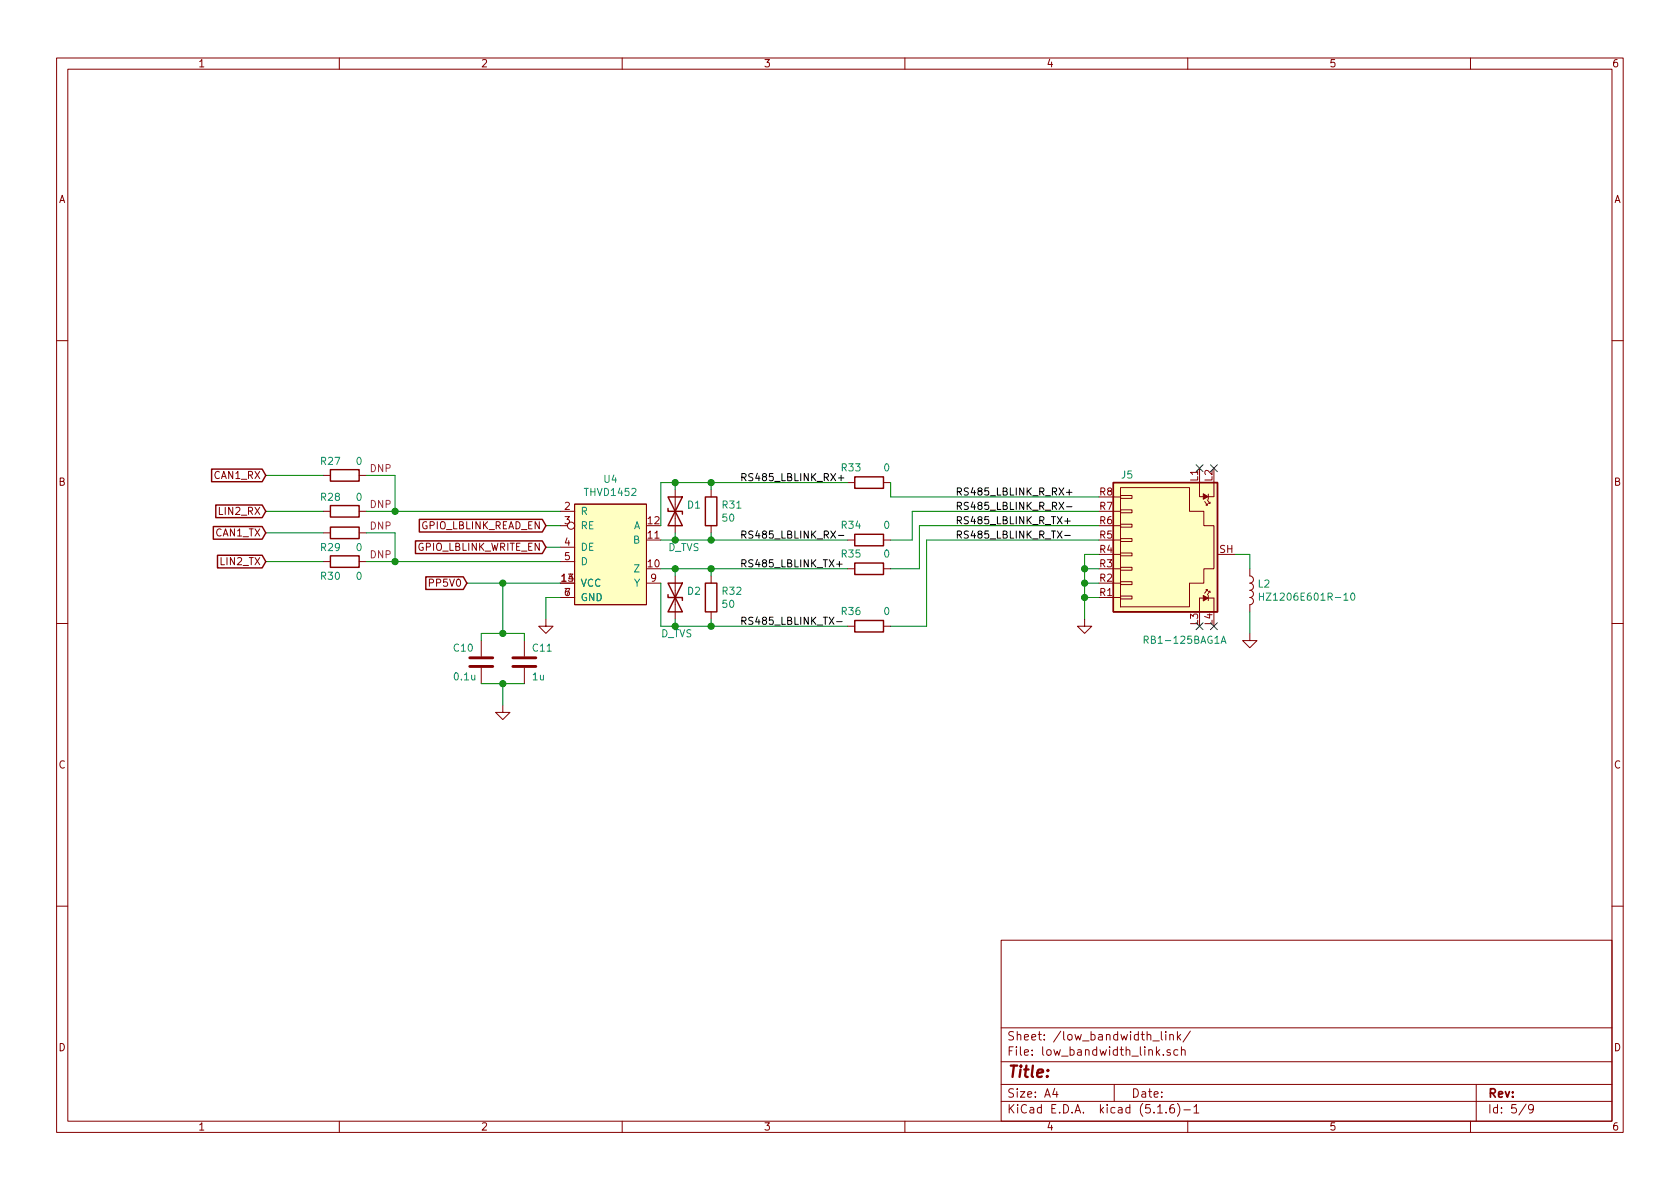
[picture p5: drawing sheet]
<svg xmlns="http://www.w3.org/2000/svg" width="297mm" height="210mm" viewBox="0 0 297 210" stroke-linecap="round" stroke-linejoin="round" font-family="sans-serif">
<g fill="none" stroke="#840000" stroke-width=".18">
<path d="M10 10.3h277v189.9h-277zM12 12.2h273v186.1h-273zM60 10.3v1.9M110 10.3v1.9M160 10.3v1.9M210 10.3v1.9M260 10.3v1.9M10 60.2h2M285 60.2h2M57.1 99.3h1.3M57.1 94.2h1.3M57.1 90.4h1.3"/>
<path d="M57.1 84.1h1.3M63.5 99.3h1.3M63.5 94.2h1.3M63.5 90.4h1.3M63.5 84.1h1.3M99.1 99.3h2.5M99.1 90.4h2.5M99.1 93h1.2M99.1 96.8h2.5M101.6 89.1h12.7v17.8h-12.7zM119.4 86.6v7.6M125.7 86.6v1.3"/>
<path d="M125.7 93v1.2M149.9 95.5h1.2M149.9 85.3h1.2M156.2 95.5h1.3M156.2 85.3h1.3M196.8 95.5h1.3M196.8 90.4h1.3M196.8 93h1.3M196.8 98h1.3M196.8 87.9h1.3M198.1 97.8h2.1v.5h-2.1zM198.1 95.2h2.1v.6h-2.1z"/>
<path d="M198.1 92.7h2.1v.5h-2.1zM198.1 90.2h2.1v.5h-2.1zM198.1 87.6h2.1v.5h-2.1zM198.1 86.2h12.2v4.2h2.6v2.6h1.7v7.6h-1.7v2.5h-2.6v4.2h-12.2zM212.1 82.8v2.5M212.1 85.4v2.4h.7M213 88.7l.5 .7-.3-.1M213.5 88.4l.4 .6h-.2M213.5 89.1v.2M213.6 87.4v.9M214 88.8l-.1 .2M214.6 85.4v2.4h-.9"/>
<path d="M215.3 98h3.1M10 110.3h2M85.1 113.3v2.8M85.1 118.1v2.8M92.7 113.3v2.8M92.7 118.1v2.8M96.5 109.5v1.2h1.3l-1.3 1.3-1.3-1.3h1.3M99.1 105.7h2.5M114.3 103.1h2.5M119.4 101.8v7.7M125.7 101.8v1.3M125.7 108.2v1.3"/>
<path d="M149.9 110.7h1.2M149.9 100.6h1.2M156.2 110.7h1.3M156.2 100.6h1.3M191.8 109.5v1.2h1.2l-1.2 1.3-1.3-1.3h1.3M196.8 100.6h1.3M196.8 105.7h1.3M196.8 103.1h1.3M198.1 105.4h2.1v.5h-2.1zM198.1 102.9h2.1v.5h-2.1zM198.1 100.3h2.1v.5h-2.1zM212.8 105.8h-.7v2.4"/>
<path d="M213.2 104.3l.3-.1-.5 .7M213.5 104.3v.2M213.6 105.3v.9M213.7 104.6l.2-.1-.4 .7M213.7 105.8h.9v2.4M213.9 104.6l.1 .2M221 112v1.3h1.2l-1.2 1.2-1.3-1.2h1.3M221 100.6v1.2a.63 .63 0 0 1 .6 .7 .63 .63 0 0 1-.6 .6 .63 .63 0 0 1 .6 .7 .63 .63 0 0 1-.6 .6 .63 .63 0 0 1 .6 .6 .63 .63 0 0 1-.6 .7 .63 .63 0 0 1 .6 .6 .63 .63 0 0 1-.6 .6v1.3M285 110.3h2M88.9 124.7v1.3h1.3l-1.3 1.2-1.3-1.2h1.3M10 160.2h2M177 166.3h108v32h-108z"/>
<path d="M285 160.2h2M60 198.3v1.9M110 198.3v1.9M160 198.3v1.9M177 194.8h108M177 191.8h108M177 187.8h108M177 181.8h108M186.5 192.5l-.4 1h1M186.8 193v1M197 191.8v3M203.8 184.1h1.2"/>
<path d="M204.6 186l.5 .6M204.7 196.8h.8M205.1 185.6l-.6 .6M205.3 182.4v1.3l.2 .2M205.7 186.5v.1M206.1 182.4v.2M206.1 182.9v1M206.2 196.7v.1M206.8 183.1l.2-.2 .4 .1 .1 .9M206.8 182.9v1M206.9 185.7a.37 .37 0 0 0-.6 .1l.1 .2 .5 .2 .1 .1-.2 .3-.5-.1M207.5 195.3a.59 .59 0 0 0-.7 .7v.5l.2 .2 .4 .1 .2-.1 .1-.5-.2-.2-.4-.1-.3 .3"/>
<path d="M208.2 195.1a1.71 1.71 0 0 1 0 2.3M208.2 182.4v1.5M208.3 185.7l-.5-.1-.3 .3 .2 .6h.6M208.3 183.4l.5 .5M208.8 182.9l-.6 .6M208.9 185.7h.1a.37 .37 0 0 1 .5 .1v.8M208.9 185.1v1.5M209.3 196.3h1.2M210 198.3v1.9M210.5 182.3l-1.3 2M211.1 195.8l.4-.5v1.5M211.1 196.8h.9"/>
<path d="M260 198.3v1.9M261 191.8v6.5M269.8 195.2l-1.2 2M271.1 196l-.3 .3-.4-.1-.1-.2v-.4l.1-.2 .4-.1 .2 .2a1.19 1.19 0 0 1-.2 1.2l-.4 .1"/>
<circle cx="101" cy="93" r=".63"/>
</g>
<g fill="none" stroke="#840000" stroke-width=".25">
<path d="M37.4 83h9l.6 1.1-.6 1.1h-9zM37.7 93.1h8.7l.6 1.1-.6 1.1h-8.7zM38.2 89.3h8.2l.6 1.1-.6 1.1h-8.2zM38.5 98.2h7.9l.6 1.1-.6 1.1h-7.9zM58.4 98.3h5.1v2h-5.1zM58.4 93.2h5.1v2h-5.1zM58.4 89.4h5.1v2h-5.1zM58.4 83.1h5.1v2h-5.1zM73.5 95.7h22.4l.6 1.1-.6 1.1h-22.4zM74.1 91.8h21.8l.6 1.2-.6 1.1h-21.8zM118.1 89.9v.5h2.5v.5M118.1 87.9l2.5 5.1h-2.5l2.5-5.1z"/>
<path d="M124.7 87.9h2v5.1h-2zM151.1 99.6h5.1v2h-5.1zM151.1 94.5h5.1v2h-5.1zM151.1 84.3h5.1v2.1h-5.1zM196.8 85.3h18.5v22.9h-18.5zM75.3 102h6.6l.6 1.1-.6 1.1h-6.6zM118.1 105.2v.5h2.5v.5M118.1 103.1l2.5 5.1h-2.5l2.5-5.1zM124.7 103.1h2v5.1h-2zM151.1 109.7h5.1v2.1h-5.1z"/>
</g>
<path d="M83.1 117.9h4M83.1 116.3h4M90.7 117.9h4M90.7 116.3h4" fill="none" stroke="#840000" stroke-width=".51"/>
<path d="M202.3 113.2l.7-.2v-.4l-.2-.1h-.5v1.3M215.9 113.8l.4-1.3 .5 1.3M216 113.4h.6M222.7 104.9v1.2M222.7 105.5h.7M223.4 104.9v1.2M238.9 105l.2-.1a.67 .67 0 0 1 .5 .6 .67 .67 0 0 1-.5 .6l-.3-.4z" fill="none" stroke="#008484" stroke-width=".18"/>
<g fill="#ffffc2" stroke="#ffffc2" stroke-width=".18">
<path d="M101.6 89.1h12.7v17.8h-12.7z"/>
<path d="M196.8 85.3h18.5v22.9h-18.5z"/>
</g>
<g fill="#840000" stroke="#840000" stroke-width=".18">
<path d="M212.8 105.3l.8 .5-.8 .5z"/>
<path d="M212.8 87.3l.8 .5-.8 .5z"/>
</g>
<g fill="none" stroke="#008400" stroke-width=".18">
<path d="M47 99.3h10.1M47 84.1h10.1M47 90.4h10.1M47 94.2h10.1M64.8 99.3h34.3M64.8 84.1h5v6.3M64.8 90.4h34.3M64.8 94.2h5v5.1M96.5 93h2.6M96.5 96.8h2.6M116.8 95.5h33.1M119.4 85.3v1.3"/>
<path d="M119.4 94.2v1.3M125.7 85.3v1.3M125.7 94.2v1.3M149.9 85.3h-33.1v7.7M157.5 85.3v2.6h36.8M194.3 90.4h-33v5.1h-3.8M194.3 95.5h-30.5v15.2h-6.3M194.3 93h-31.7v7.6h-5.1M194.3 98h-2.5v11.5M218.4 98h2.6v2.6M82.5 103.1h16.6M85.1 113.3v-1.3h7.6v1.3"/>
<path d="M88.9 103.1v8.9M99.1 105.7h-2.6v3.8M116.8 100.6h33.1M116.8 103.1v7.6h33.1M119.4 100.6v1.2M119.4 109.5v1.2M125.7 100.6v1.2M125.7 109.5v1.2M191.8 100.6h2.5M191.8 103.1h2.5M191.8 105.7h2.5M221 108.2v3.8"/>
<path d="M85.1 120.9h7.6M88.9 120.9v3.8"/>
</g>
<path d="M147.9 99.8h1M148.2 94.7h1M148.2 84.5h1M148.4 99.3v.9M148.7 84v1M188.3 92.1h.9M188.3 94.7h.9M188.6 87.1h.9M188.6 89.6h.9M188.7 91.7v.9M189.1 86.6v.9M147.9 109.9h1" fill="none" stroke="#000" stroke-width=".18"/>
<g fill="#008400" stroke="#008400" stroke-width=".25">
<circle cx="125.7" cy="95.5" r=".51"/>
<circle cx="88.9" cy="112" r=".51"/>
<circle cx="88.9" cy="103.1" r=".51"/>
<circle cx="69.9" cy="99.3" r=".51"/>
<circle cx="191.8" cy="105.7" r=".51"/>
<circle cx="191.8" cy="103.1" r=".51"/>
<circle cx="88.9" cy="120.9" r=".51"/>
<circle cx="191.8" cy="100.6" r=".51"/>
<circle cx="125.7" cy="85.3" r=".51"/>
<circle cx="119.4" cy="100.6" r=".51"/>
<circle cx="119.4" cy="110.7" r=".51"/>
<circle cx="125.7" cy="110.7" r=".51"/>
<circle cx="125.7" cy="100.6" r=".51"/>
<circle cx="119.4" cy="85.3" r=".51"/>
<circle cx="119.4" cy="95.5" r=".51"/>
<circle cx="69.9" cy="90.4" r=".51"/>
</g>
<path d="M211.5 82.2l1.2 1.2M212.7 82.2l-1.2 1.2M214 82.2l1.2 1.2M215.2 82.2l-1.2 1.2M211.5 110.1l1.2 1.2M212.7 110.1l-1.2 1.2M214 110.1l1.2 1.2M215.2 110.1l-1.2 1.2" fill="none" stroke="#000084" stroke-width=".18"/>
<text font-size="2.8" fill="#840000" x="178" y="190.5">Title:</text>
<g font-size="2.1" fill="#840000">
<text x="178" y="184">Sheet: /low_bandwidth_link/</text>
<text x="178" y="186.7">File: low_bandwidth_link.sch</text>
<text x="178" y="196.9">KiCad E.D.A. kicad (5.1.6)-1</text>
<text x="178" y="194.1">Size: A4</text>
<text x="200" y="194.1">Date:</text>
<text x="263" y="194.1">Rev:</text>
<text x="263" y="196.9">Id: 5/9</text>
</g>
<g font-size="1.8" fill="#840000">
<text x="35" y="11.9">1</text>
<text x="85" y="11.9">2</text>
<text x="135" y="11.9">3</text>
<text x="185" y="11.9">4</text>
<text x="235" y="11.9">5</text>
<text x="285" y="11.9">6</text>
<text x="10.4" y="35.9">A</text>
<text x="285.4" y="35.9">A</text>
<text x="10.4" y="85.9">B</text>
<text x="37.9" y="84.7">CAN1_RX</text>
<text x="194.5" y="87.6">R8</text>
<text x="211.8" y="85.1" transform="rotate(-90 211.8 85.1)">L1</text>
<text x="214.4" y="85.1" transform="rotate(-90 214.4 85.1)">L2</text>
<text x="285.4" y="85.9">B</text>
<text x="38.2" y="94.9">CAN1_TX</text>
<text x="38.9" y="91.1">LIN2_RX</text>
<text x="74.4" y="93.6">GPIO_LBLINK_READ_EN</text>
<text x="99.8" y="90.2">2</text>
<text x="99.8" y="92.7">3</text>
<text x="114.6" y="95.2">11</text>
<text x="114.6" y="92.7">12</text>
<text x="194.5" y="95.2">R5</text>
<text x="194.5" y="92.7">R6</text>
<text x="194.5" y="90.2">R7</text>
<text x="39.1" y="99.9">LIN2_TX</text>
<text x="73.7" y="97.4">GPIO_LBLINK_WRITE_EN</text>
<text x="99.8" y="96.5">4</text>
<text x="99.8" y="99.1">5</text>
<text x="114.6" y="100.3">10</text>
<text x="194.5" y="100.3">R3</text>
<text x="194.5" y="97.8">R4</text>
<text x="215.6" y="97.8">SH</text>
<text x="76.3" y="103.8">PP5V0</text>
<text x="99.4" y="102.9">13</text>
<text x="99.8" y="105.4">7</text>
<text x="100.3" y="102.9">4</text>
<text x="115.1" y="102.9">9</text>
<text x="194.5" y="105.4">R1</text>
<text x="194.5" y="102.9">R2</text>
<text x="211.8" y="110.5" transform="rotate(-90 211.8 110.5)">L3</text>
<text x="214.4" y="110.5" transform="rotate(-90 214.4 110.5)">L4</text>
<text x="10.4" y="135.9">C</text>
<text x="285.4" y="135.9">C</text>
<text x="10.4" y="185.9">D</text>
<text x="285.4" y="185.9">D</text>
<text x="35" y="199.9">1</text>
<text x="85" y="199.9">2</text>
<text x="135" y="199.9">3</text>
<text x="185" y="199.9">4</text>
<text x="235" y="199.9">5</text>
<text x="285" y="199.9">6</text>
</g>
<g font-size="1.8" fill="#008484">
<text x="56.8" y="82.2">R27</text>
<text x="63" y="82.2">0</text>
<text x="148.8" y="83.4">R33</text>
<text x="156.3" y="83.4">0</text>
<text x="56.8" y="88.6">R28</text>
<text x="63" y="88.6">0</text>
<text x="103.6" y="87.7">THVD1452</text>
<text x="106.8" y="85.4">U4</text>
<text x="121.6" y="89.9">D1</text>
<text x="127.8" y="89.9">R31</text>
<text x="198.3" y="84.6">J5</text>
<text x="102.6" y="91.1">R</text>
<text x="102.6" y="93.6">RE</text>
<text x="112" y="93.6">A</text>
<text x="127.8" y="92.2">50</text>
<text x="148.8" y="93.5">R34</text>
<text x="156.3" y="93.5">0</text>
<text x="56.8" y="97.5">R29</text>
<text x="63" y="97.5">0</text>
<text x="102.6" y="97.4">DE</text>
<text x="102.6" y="99.9">D</text>
<text x="112" y="96.1">B</text>
<text x="112.2" y="101.2">Z</text>
<text x="118.1" y="97.5">D_TVS</text>
<text x="148.8" y="98.6">R35</text>
<text x="156.3" y="98.6">0</text>
<text x="56.8" y="102.5">R30</text>
<text x="63" y="102.5">0</text>
<text x="102.6" y="103.8">VCC</text>
<text x="102.6" y="106.3">GND</text>
<text x="112.1" y="103.8">Y</text>
<text x="121.6" y="105.2">D2</text>
<text x="127.8" y="105.2">R32</text>
<text x="127.8" y="107.5">50</text>
<text x="222.5" y="103.9">L2</text>
<text x="224" y="106.2">HZ1206E601R-10</text>
<text x="116.8" y="112.7">D_TVS</text>
<text x="148.8" y="108.8">R36</text>
<text x="156.3" y="108.8">0</text>
<text x="202.8" y="113.8">RB1-125BAG1A</text>
<text x="80.3" y="115.2">C10</text>
<text x="94.3" y="115.2">C11</text>
<text x="80.4" y="120.3">0.1u</text>
<text x="94.2" y="120.3">1u</text>
</g>
<g font-size="1.8" fill="#840084">
<text x="65.5" y="83.5">DNP</text>
<text x="65.5" y="89.8">DNP</text>
<text x="65.5" y="93.6">DNP</text>
<text x="65.5" y="98.7">DNP</text>
</g>
<g font-size="1.8">
<text x="130.8" y="85.1">RS485_LBLINK_RX+</text>
<text x="168.9" y="87.6">RS485_LBLINK_R_RX+</text>
<text x="130.8" y="95.2">RS485_LBLINK_RX-</text>
<text x="168.9" y="90.2">RS485_LBLINK_R_RX-</text>
<text x="168.9" y="92.7">RS485_LBLINK_R_TX+</text>
<text x="168.9" y="95.2">RS485_LBLINK_R_TX-</text>
<text x="130.8" y="100.3">RS485_LBLINK_TX+</text>
<text x="130.8" y="110.5">RS485_LBLINK_TX-</text>
</g>
</svg>
